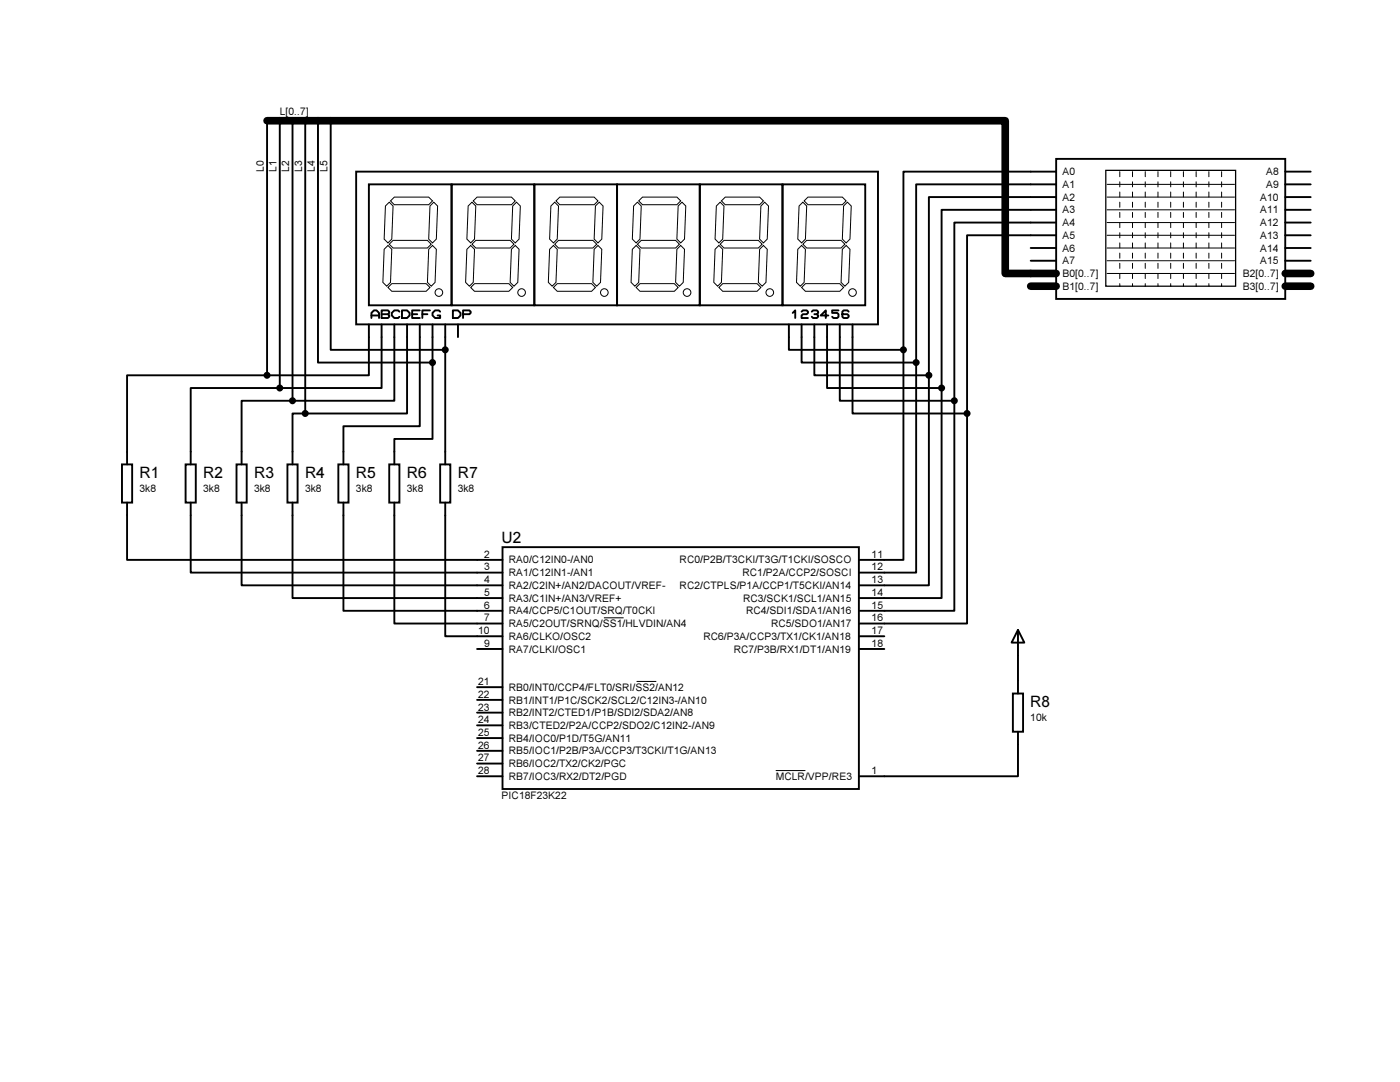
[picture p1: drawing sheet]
<svg xmlns="http://www.w3.org/2000/svg" width="279mm" height="216mm" viewBox="0 0 279 216" stroke-linecap="round" stroke-linejoin="round" font-family="sans-serif">
<path d="M53.3 24.1h147.3v30.5h10.2M205.7 57.1h5.1M256.5 54.6h5.1M256.5 57.1h5.1" fill="none" stroke="#000" stroke-width="1.5"/>
<g fill="none" stroke="#000" stroke-width=".38">
<path d="M53.3 24.1v50.8M55.8 24.1v53.3M58.4 24.1v55.9M60.9 24.1v58.4M63.5 24.1v48.2h22.8M66 24.1v45.7h22.9M71.1 34.2h104.1v30.5h-104.1zM73.6 36.8h16.5v24.1h-16.5zM90.1 36.8h16.5v24.1h-16.5zM106.6 36.8h16.5v24.1h-16.5zM123.1 36.8h16.6v24.1h-16.6zM139.7 36.8h16.5v24.1h-16.5z"/>
<path d="M156.2 36.8h16.5v24.1h-16.5zM210.8 31.7h45.7v27.9h-45.7zM210.8 34.2h-30.5v35.6M210.8 36.8h-28v35.5M210.8 39.3h-25.4v35.6M256.5 34.2h5.1M256.5 36.8h5.1M256.5 39.3h5.1M205.7 49.5h5.1M205.7 52h5.1M210.8 41.9h-22.9v35.5M210.8 44.4h-20.3v35.6"/>
<path d="M210.8 46.9h-17.8v35.6M256.5 41.9h5.1M256.5 44.4h5.1M256.5 46.9h5.1M256.5 49.5h5.1M256.5 52h5.1M53.3 74.9h-27.9v17.8M55.8 77.4h-17.7v15.3M58.4 80h-10.2v12.7M73.6 64.7v10.2h-20.3M74.1 63.5v-1.1l.5-.5h.5l.5 .5v1.1M74.1 62.9h1.5"/>
<path d="M76.2 64.7v12.7h-20.4M76.2 61.9h1.2l.3 .3v.2l-.3 .3 .3 .2v.3l-.3 .3h-1.2zM76.2 62.7h1.2M78.7 64.7v15.3h-20.3M79.7 62.2l-.2-.3h-.8l-.5 .5v.5l.5 .6h.8l.2-.3M80.2 61.9h1l.5 .5v.5l-.5 .6h-1zM81.2 64.7v17.8h-20.3M82.3 62.7h1M83.8 64.7v20.3h-15.3v7.7M83.8 61.9h-1.5v1.6h1.5M84.3 62.7h1M85.8 61.9h-1.5v1.6"/>
<path d="M86.3 72.3v15.3h-7.6v5.1M86.3 64.7v7.6M87.8 62.2l-.2-.3h-.8l-.5 .5v.5l.5 .6h1v-.6h-.5M88.9 64.7v28M90.4 61.9h1l.5 .5v.5l-.5 .6h-1zM91.4 64.7v2.6M92.4 62.7h1.3l.2-.3v-.2l-.2-.3h-1.3v1.6M157.4 64.7v5.1h22.9M158.2 62.4l.5-.5v1.6M160 64.7v7.6h22.8M160 62.2l.2-.3h.8l.2 .3v.2l-.2 .3h-.8l-.2 .2v.6h1.2M162 62.2l.3-.3h.7l.3 .3v.2l-.3 .3 .3 .2v.3l-.3 .3h-.7l-.3-.3"/>
<path d="M162.5 64.7v10.2h22.9M162.5 62.7h.5M165.1 64.7v12.7h22.8M165.3 62.9h-1.5l1-1v1.6M167.3 61.9h-1.2v.5h1l.2 .3v.5l-.2 .3h-.8l-.2-.3M167.6 64.7v15.3h22.9M169.4 62.2l-.3-.3h-.7l-.3 .3v1l.3 .3h.7l.3-.3v-.3l-.3-.2h-1M170.1 64.7v17.8h22.9M180.3 69.8v41.9h-8.9M182.8 72.3v42h-11.4M185.4 74.9v41.9h-14M187.9 77.4v41.9h-16.5"/>
<path d="M190.5 80v41.9h-19.1M24.3 92.7h2.1v7.6h-2.1zM37 92.7h2.1v7.6h-2.1zM47.2 92.7h2v7.6h-2zM57.4 92.7h2v7.6h-2zM60.9 82.5h-2.5v10.2M67.5 92.7h2.1v7.6h-2.1zM77.7 92.7h2v7.6h-2zM87.8 92.7h2.1v7.6h-2.1zM193 82.5v41.9h-21.6M25.4 100.3v11.4h74.9M38.1 100.3v14h62.2"/>
<path d="M48.2 100.3v16.5h52.1M58.4 100.3v19h41.9M68.5 100.3v21.6h31.8M78.7 100.3v24.1h21.6M88.9 100.3v26.7h11.4M100.3 109.2h71.1v48.2h-71.1zM95.2 129.5h5.1M95.2 137.1h5.1M95.2 139.7h5.1M171.4 127h5.1M171.4 129.5h5.1M202.1 138.4h2.1v7.6h-2.1z"/>
<path d="M203.2 125.7l1.2 2.5h-2.5zM203.2 125.7v12.7M95.2 147.3h5.1M95.2 149.8h5.1M95.2 152.4h5.1M95.2 154.9h5.1M95.2 142.2h5.1M95.2 144.7h5.1M203.2 146v8.9h-31.8"/>
<circle cx="53.3" cy="74.9" r=".51"/>
<circle cx="55.8" cy="77.4" r=".51"/>
<circle cx="58.4" cy="80" r=".51"/>
<circle cx="86.3" cy="72.3" r=".51"/>
<circle cx="88.9" cy="69.8" r=".51"/>
<circle cx="180.3" cy="69.8" r=".51"/>
<circle cx="182.8" cy="72.3" r=".51"/>
<circle cx="185.4" cy="74.9" r=".51"/>
<circle cx="187.9" cy="77.4" r=".51"/>
<circle cx="190.5" cy="80" r=".51"/>
<circle cx="60.9" cy="82.5" r=".51"/>
<circle cx="193" cy="82.5" r=".51"/>
</g>
<g fill="none" stroke="#000" stroke-width=".2">
<path d="M78.7 39.3h6.9l.7 .8-.7 .8h-6.9l-.8-.8zM95.2 39.3h6.9l.7 .8-.7 .8h-6.9l-.8-.8zM111.7 39.3h6.9l.7 .8-.7 .8h-6.9l-.7-.8zM161.2 39.3h6.9l.8 .8-.8 .8h-6.9l-.7-.8zM220.9 36.8h25.5M220.9 39.3h25.5M76.7 49.7l.7-.7 .8 .7-.3 6.6-.7 .8-.8-.8zM76.9 41.1l.8-.8 .7 .8-.2 6.6-.8 .8-.7-.8zM77.4 57.4l.8-.8h6.8l.8 .8-.8 .7h-6.8zM77.7 48.7l.7-.7h6.9l.8 .7-.8 .8h-6.9zM85.6 49.7l.7-.7 .8 .7-.3 6.6-.7 .8-.8-.8zM85.8 41.1l.8-.8 .7 .8-.2 6.6-.8 .8-.7-.8z"/>
<path d="M93.2 49.7l.7-.7 .8 .7-.3 6.6-.7 .8-.8-.8zM93.4 41.1l.8-.8 .8 .8-.3 6.6-.8 .8-.7-.8zM93.9 57.4l.8-.8h6.9l.7 .8-.7 .7h-6.9zM94.2 48.7l.8-.7h6.8l.8 .7-.8 .8h-6.8zM102.1 49.7l.7-.7 .8 .7-.3 6.6-.7 .8-.8-.8zM102.3 41.1l.8-.8 .7 .8-.2 6.6-.8 .8-.7-.8zM109.7 49.7l.7-.7 .8 .7-.2 6.6-.8 .8-.8-.8zM109.9 41.1l.8-.8 .8 .8-.3 6.6-.8 .8-.7-.8zM110.4 57.4l.8-.8h6.9l.7 .8-.7 .7h-6.9zM110.7 48.7l.8-.7h6.8l.8 .7-.8 .8h-6.8zM118.6 49.7l.7-.7 .8 .7-.3 6.6-.7 .8-.8-.8zM118.8 41.1l.8-.8 .8 .8-.3 6.6-.8 .8-.7-.8z"/>
<path d="M126.2 49.7l.8-.7 .7 .7-.2 6.6-.8 .8-.8-.8zM126.4 41.1l.8-.8 .8 .8-.3 6.6-.7 .8-.8-.8zM127 57.4l.7-.8h6.9l.7 .8-.7 .7h-6.9zM127.2 48.7l.8-.7h6.8l.8 .7-.8 .8h-6.8zM127.5 40.1l.7-.8h6.9l.7 .8-.7 .8h-6.9zM135.1 49.7l.7-.7 .8 .7-.2 6.6-.8 .8-.8-.8zM135.3 41.1l.8-.8 .8 .8-.3 6.6-.8 .8-.7-.8zM142.7 49.7l.8-.7 .7 .7-.2 6.6-.8 .8-.7-.8zM143 41.1l.7-.8 .8 .8-.3 6.6-.7 .8-.8-.8zM143.7 48.7l.8-.7h6.8l.8 .7-.8 .8h-6.8zM144 40.1l.7-.8h6.9l.8 .8-.8 .8h-6.9zM144.2 56.6h6.9l.7 .8-.7 .7h-6.9l-.7-.7z"/>
<path d="M151.6 49.7l.8-.7 .7 .7-.2 6.6-.8 .8-.8-.8zM151.8 41.1l.8-.8 .8 .8-.3 6.6-.7 .8-.8-.8zM159.2 49.7l.8-.7 .7 .7-.2 6.6-.8 .8-.7-.8zM159.5 41.1l.7-.8 .8 .8-.3 6.6-.7 .8-.8-.8zM160 57.4l.7-.8h6.9l.8 .8-.8 .7h-6.9zM160.2 48.7l.8-.7h6.9l.7 .7-.7 .8h-6.9zM168.1 49.7l.8-.7 .7 .7-.2 6.6-.8 .8-.7-.8zM168.4 41.1l.7-.8 .8 .8-.3 6.6-.7 .8-.8-.8zM220.9 41.9h25.5M220.9 44.4h25.5M220.9 46.9h25.5M220.9 49.5h25.5"/>
<path d="M220.9 52h25.5M220.9 54.6h25.5M120.5 123.3h4M127 136h4M154.8 153.8h5.9"/>
<circle cx="87.6" cy="58.4" r=".76"/>
<circle cx="104.1" cy="58.4" r=".76"/>
<circle cx="120.6" cy="58.4" r=".76"/>
<circle cx="137.1" cy="58.4" r=".76"/>
<circle cx="153.6" cy="58.4" r=".76"/>
<circle cx="170.1" cy="58.4" r=".76"/>
</g>
<path d="M220.7 34h25.9v23.1h-25.9z" fill="none" stroke="#000" stroke-width=".25"/>
<path d="M223.5 34.2v22.9M226 34.2l.1 22.9M228.6 34.2v22.9M231.1 34.2v22.9M233.6 34.2l.1 22.9M236.2 34.2v22.9M238.7 34.2l.1 22.9M241.3 34.2v22.9M243.8 34.2v22.9" fill="none" stroke="#000" stroke-width=".2" stroke-dasharray="1 1 1 1 1 1 1 1"/>
<g fill="#000">
<circle cx="53.3" cy="74.9" r=".51"/>
<circle cx="55.8" cy="77.4" r=".51"/>
<circle cx="58.4" cy="80" r=".51"/>
<circle cx="86.3" cy="72.3" r=".51"/>
<circle cx="88.9" cy="69.8" r=".51"/>
<circle cx="180.3" cy="69.8" r=".51"/>
<circle cx="182.8" cy="72.3" r=".51"/>
<circle cx="185.4" cy="74.9" r=".51"/>
<circle cx="187.9" cy="77.4" r=".51"/>
<circle cx="190.5" cy="80" r=".51"/>
<circle cx="60.9" cy="82.5" r=".51"/>
<circle cx="193" cy="82.5" r=".51"/>
</g>
<g font-size="3.1">
<text x="27.9" y="95.3">R1</text>
<text x="40.6" y="95.3">R2</text>
<text x="50.7" y="95.3">R3</text>
<text x="60.9" y="95.3">R4</text>
<text x="71" y="95.3">R5</text>
<text x="81.2" y="95.3">R6</text>
<text x="91.4" y="95.3">R7</text>
<text x="100.1" y="108.3">U2</text>
<text x="205.6" y="141">R8</text>
</g>
<g font-size="2.1">
<text x="55.8" y="22.9">L[0..7]</text>
<text x="52.7" y="34.2" transform="rotate(-90 52.7 34.2)">L0</text>
<text x="55.2" y="34.2" transform="rotate(-90 55.2 34.2)">L1</text>
<text x="57.7" y="34.2" transform="rotate(-90 57.7 34.2)">L2</text>
<text x="60.3" y="34.2" transform="rotate(-90 60.3 34.2)">L3</text>
<text x="62.8" y="34.2" transform="rotate(-90 62.8 34.2)">L4</text>
<text x="65.4" y="34.2" transform="rotate(-90 65.4 34.2)">L5</text>
<text x="212" y="35">A0</text>
<text x="252.7" y="35">A8</text>
<text x="212" y="37.5">A1</text>
<text x="212" y="40">A2</text>
<text x="251.5" y="40">A10</text>
<text x="252.7" y="37.5">A9</text>
<text x="212" y="42.6">A3</text>
<text x="212" y="45.1">A4</text>
<text x="212" y="47.7">A5</text>
<text x="251.5" y="42.6">A11</text>
<text x="251.5" y="45.1">A12</text>
<text x="251.5" y="47.7">A13</text>
<text x="212" y="50.2">A6</text>
<text x="212" y="52.7">A7</text>
<text x="251.5" y="50.2">A14</text>
<text x="251.5" y="52.7">A15</text>
<text x="212" y="55.3">B0[0..7]</text>
<text x="212" y="57.8">B1[0..7]</text>
<text x="248" y="55.3">B2[0..7]</text>
<text x="248" y="57.8">B3[0..7]</text>
<text x="27.9" y="98.2">3k8</text>
<text x="40.6" y="98.2">3k8</text>
<text x="50.7" y="98.2">3k8</text>
<text x="60.9" y="98.2">3k8</text>
<text x="71" y="98.2">3k8</text>
<text x="81.2" y="98.2">3k8</text>
<text x="91.4" y="98.2">3k8</text>
<text x="96.6" y="111.3">2</text>
<text x="96.6" y="113.8">3</text>
<text x="101.6" y="112.4">RA0/C12IN0-/AN0</text>
<text x="135.6" y="112.4">RC0/P2B/T3CKI/T3G/T1CKI/SOSCO</text>
<text x="173.9" y="113.8">12</text>
<text x="173.9" y="111.3">11</text>
<text x="96.6" y="118.9">5</text>
<text x="96.6" y="116.4">4</text>
<text x="101.6" y="115">RA1/C12IN1-/AN1</text>
<text x="101.6" y="117.5">RA2/C2IN+/AN2/DACOUT/VREF-</text>
<text x="135.6" y="117.5">RC2/CTPLS/P1A/CCP1/T5CKI/AN14</text>
<text x="148.2" y="115">RC1/P2A/CCP2/SOSCI</text>
<text x="173.9" y="118.9">14</text>
<text x="173.9" y="116.4">13</text>
<text x="96.6" y="121.5">6</text>
<text x="96.6" y="124">7</text>
<text x="101.6" y="122.6">RA4/CCP5/C1OUT/SRQ/T0CKI</text>
<text x="101.6" y="120.1">RA3/C1IN+/AN3/VREF+</text>
<text x="101.6" y="125.1">RA5/C2OUT/SRNQ/SS1/HLVDIN/AN4</text>
<text x="148.3" y="120.1">RC3/SCK1/SCL1/AN15</text>
<text x="148.9" y="122.6">RC4/SDI1/SDA1/AN16</text>
<text x="153.9" y="125.1">RC5/SDO1/AN17</text>
<text x="173.9" y="124">16</text>
<text x="173.9" y="121.5">15</text>
<text x="95.4" y="126.5">10</text>
<text x="96.6" y="129.1">9</text>
<text x="101.6" y="127.7">RA6/CLKO/OSC2</text>
<text x="101.6" y="130.2">RA7/CLKI/OSC1</text>
<text x="140.4" y="127.7">RC6/P3A/CCP3/TX1/CK1/AN18</text>
<text x="146.4" y="130.2">RC7/P3B/RX1/DT1/AN19</text>
<text x="173.9" y="129.1">18</text>
<text x="173.9" y="126.5">17</text>
<text x="95.4" y="136.7">21</text>
<text x="101.6" y="137.8">RB0/INT0/CCP4/FLT0/SRI/SS2/AN12</text>
<text x="95.4" y="139.2">22</text>
<text x="95.4" y="141.8">23</text>
<text x="101.6" y="140.4">RB1/INT1/P1C/SCK2/SCL2/C12IN3-/AN10</text>
<text x="101.6" y="142.9">RB2/INT2/CTED1/P1B/SDI2/SDA2/AN8</text>
<text x="205.6" y="143.9">10k</text>
<text x="95.4" y="146.9">25</text>
<text x="95.4" y="149.4">26</text>
<text x="95.4" y="144.3">24</text>
<text x="101.6" y="148">RB4/IOC0/P1D/T5G/AN11</text>
<text x="101.6" y="145.5">RB3/CTED2/P2A/CCP2/SDO2/C12IN2-/AN9</text>
<text x="95.4" y="151.9">27</text>
<text x="95.4" y="154.5">28</text>
<text x="101.6" y="150.5">RB5/IOC1/P2B/P3A/CCP3/T3CKI/T1G/AN13</text>
<text x="101.6" y="153.1">RB6/IOC2/TX2/CK2/PGC</text>
<text x="101.6" y="155.6">RB7/IOC3/RX2/DT2/PGD</text>
<text x="154.8" y="155.6">MCLR/VPP/RE3</text>
<text x="173.9" y="154.5">1</text>
<text x="100.1" y="159.5">PIC18F23K22</text>
</g>
</svg>
